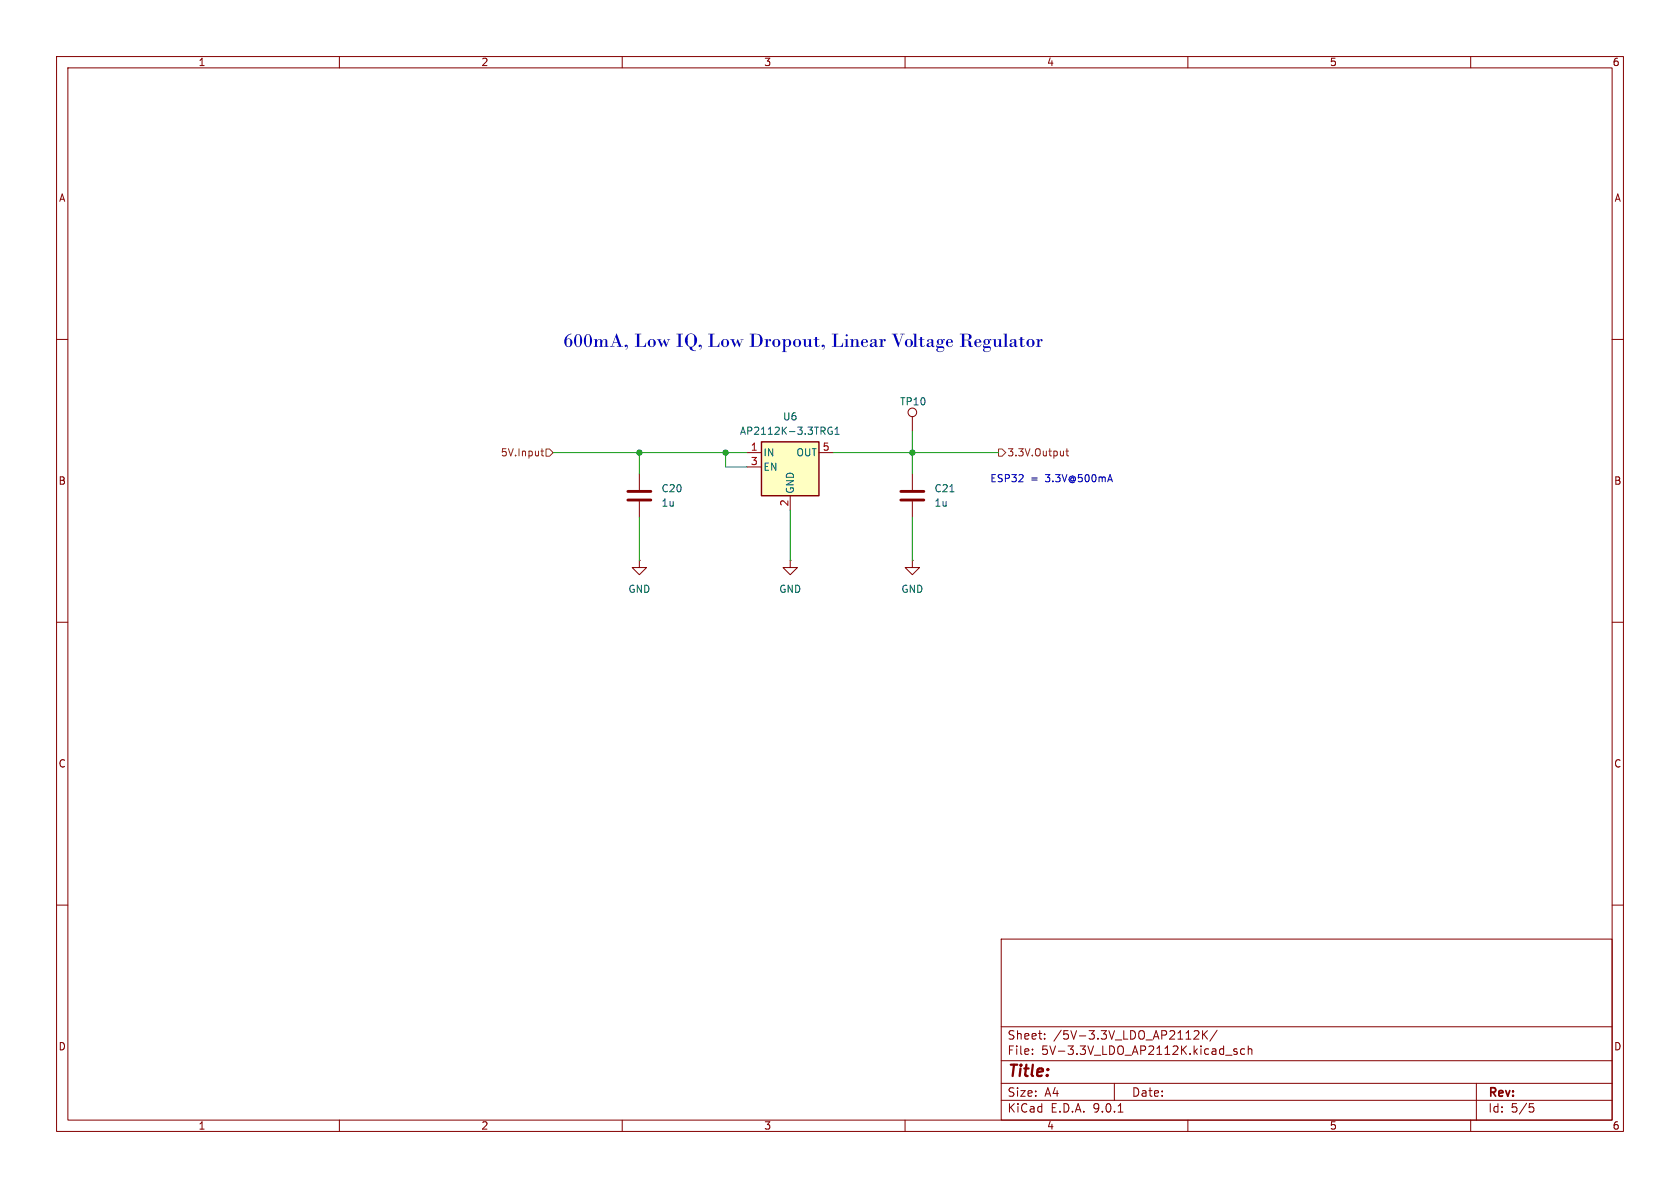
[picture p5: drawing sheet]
<svg xmlns="http://www.w3.org/2000/svg" width="297mm" height="210mm" viewBox="0 0 297 210" stroke-linecap="round" stroke-linejoin="round" font-family="sans-serif">
<g fill="none" stroke="#840000" stroke-width=".18">
<path d="M10 10h277v190h-277zM12 12h273v186h-273zM60 10v2M110 10v2M160 10v2M210 10v2M260 10v2M10 60h2M285 60h2M139.7 99.1v1.2h1.3l-1.3 1.3-1.3-1.3h1.3M139.7 99.1h.1M161.3 99.1v1.2h1.3l-1.3 1.3-1.3-1.3h1.3"/>
<path d="M161.3 99.1h.1M161.3 83.8v2.8M161.3 88.6v2.8M10 110h2M285 110h2M10 160h2M177 166h108v32h-108zM285 160h2M60 198v2M110 198v2M160 198v2M177 194.5h108"/>
<path d="M177 191.5h108M177 187.5h108M177 181.5h108M182.5 186.3v.1M182.5 185.5v.1M184.7 183.6v.1M184.7 182.8v.1M197 191.5v3M197.7 196.6h.8M210 198v2M211.1 182.3l.6-.1 .2 .1 .1 .3-1 1.1h1M212.6 182.2v1.5"/>
<path d="M212.8 182.8l.7 .9M213.5 182.2l-.9 .9M215.2 182.1l-1.3 2M216.7 186.5h1.1M218.7 185.5l-.4-.1-.2 .2 .1 .2 .5 .2v.3h-.6M220 185.5l-.4-.1-.3 .3v.4l.2 .2h.5M220.7 185.5l.2-.1 .3 .1 .1 .9M220.7 184.9v1.5M260 198v2M261 191.5v6.5M270.4 195.1h.7M270.5 195.7h.4l.3 .3-.2 .5-.5 .1"/>
</g>
<path d="M159.3 86.9h4M159.3 88.4h4" fill="none" stroke="#840000" stroke-width=".51"/>
<path d="M167.9 86.9h.8" fill="none" stroke="#006464" stroke-width=".18"/>
<path d="M134.6 78.1h10.2v9.5h-10.2z" fill="#ffffc2"/>
<path d="M134.6 78.1h10.2v9.5h-10.2z" fill="none" stroke="#840000" stroke-width=".25"/>
<g fill="none" stroke="#840000" stroke-width=".18">
<path d="M161.3 73.7v2.5M113 99.1v1.2h1.3l-1.3 1.3-1.2-1.3h1.2M113 99.1h.1M113 83.8v2.8M113 88.6v2.8M132.1 80h2.5M132.1 82.6h2.5M139.7 87.6v2.6M144.8 80h2.5"/>
<circle cx="161.3" cy="72.9" r=".76"/>
</g>
<path d="M147.1 75.6a.59 .59 0 0 0-.8 .5 .59 .59 0 0 0 .8 .6v-.5h-.2M147.6 76.8h.7M147.6 75.9l.4-.4v1.3" fill="none" stroke="#006464" stroke-width=".18"/>
<path d="M111 86.9h4.1M111 88.4h4.1" fill="none" stroke="#840000" stroke-width=".51"/>
<path d="M95.6 79.7h.5M95.8 79.3v1.1l.3 .2M96.5 79.4h.7l.6 .6-.6 .6h-.7zM176.5 79.4h.7l.6 .6-.6 .6h-.7zM188.4 79.7h.5M188.6 79.3v1.1l.3 .2" fill="none" stroke="#725600" stroke-width=".18"/>
<path d="M161.3 76.2v7.6M97.8 80h34.3M113 80v3.8M113 91.4v7.7M128.3 80v2.6h3.8M139.7 90.2v8.9M147.3 80h29.2M161.3 91.4v7.7" fill="none" stroke="#009600" stroke-width=".18"/>
<path d="M196.2 83.9l.5 1.3" fill="none" stroke="#0000c2" stroke-width=".18"/>
<g fill="#009600" stroke="#009600" stroke-width=".18">
<circle cx="161.3" cy="80" r=".46"/>
<circle cx="128.3" cy="80" r=".46"/>
<circle cx="113" cy="80" r=".46"/>
</g>
<text font-size="3.5" fill="#0000c2" x="99.6" y="62.4">600mA,Low IQ, Low Dropout, Linear VoltageRegulator</text>
<text font-size="2.8" fill="#840000" x="178" y="190.9">Title:</text>
<g font-size="2.1" fill="#840000">
<text x="178" y="184">Sheet:</text>
<text x="186.2" y="184">/5V-3.3V_LDO_AP2112K/</text>
<text x="178" y="186.7">File:</text>
<text x="184.1" y="186.7">5V-3.3V_LDO_AP2112K.kicad_sch</text>
<text x="178" y="196.9">KiCad</text>
<text x="178" y="194.1">Size:</text>
<text x="184.7" y="194.1">A4</text>
<text x="185.7" y="196.9">E.D.A.</text>
<text x="193.3" y="196.9">9.0.1</text>
<text x="200" y="194.1">Date:</text>
<text x="263" y="194.3">Rev:</text>
<text x="263" y="196.9">Id:</text>
<text x="267.1" y="196.9">5/5</text>
</g>
<g font-size="1.8" fill="#840000">
<text x="35" y="11.9">1</text>
<text x="85" y="11.9">2</text>
<text x="135" y="11.9">3</text>
<text x="185" y="11.9">4</text>
<text x="235" y="11.9">5</text>
<text x="285" y="11.9">6</text>
<text x="10.3" y="35.9">A</text>
<text x="285.3" y="35.9">A</text>
<text x="10.3" y="85.9">B</text>
<text x="285.3" y="85.9">B</text>
<text x="10.3" y="135.9">C</text>
<text x="285.3" y="135.9">C</text>
<text x="10.3" y="185.9">D</text>
<text x="285.3" y="185.9">D</text>
<text x="35" y="199.9">1</text>
<text x="85" y="199.9">2</text>
<text x="135" y="199.9">3</text>
<text x="185" y="199.9">4</text>
<text x="235" y="199.9">5</text>
<text x="285" y="199.9">6</text>
</g>
<g font-size="1.8" fill="#006464">
<text x="159" y="71.9">TP10</text>
<text x="130.7" y="77.1">AP2112K-3.3TRG1</text>
<text x="138.3" y="74.5">U6</text>
<text x="134.9" y="80.9">IN</text>
<text x="134.9" y="83.4">EN</text>
<text x="140.7" y="80.9">OUT</text>
<text x="116.8" y="89.8">1u</text>
<text x="116.8" y="87.2">C20</text>
<text x="140.6" y="87.4" transform="rotate(-90 140.6 87.4)">GND</text>
<text x="165.1" y="89.8">1u</text>
<text x="165.1" y="87.2">C21</text>
<text x="111" y="105">GND</text>
<text x="137.7" y="105">GND</text>
<text x="159.3" y="105">GND</text>
</g>
<g font-size="1.8" fill="#725600">
<text x="88.4" y="80.9">5V.Input</text>
<text x="178" y="80.9">3.3V.Output</text>
</g>
<g font-size="1.8" fill="#a90000">
<text x="132.6" y="79.8">1</text>
<text x="132.6" y="82.3">3</text>
<text x="145.3" y="79.8">5</text>
<text x="139.4" y="89.6" transform="rotate(-90 139.4 89.6)">2</text>
</g>
<g font-size="1.8" fill="#0000c2">
<text x="175" y="85.4">ESP32</text>
<text x="182.2" y="85.4">=</text>
<text x="184.9" y="85.4">3.3V@500mA</text>
</g>
</svg>
